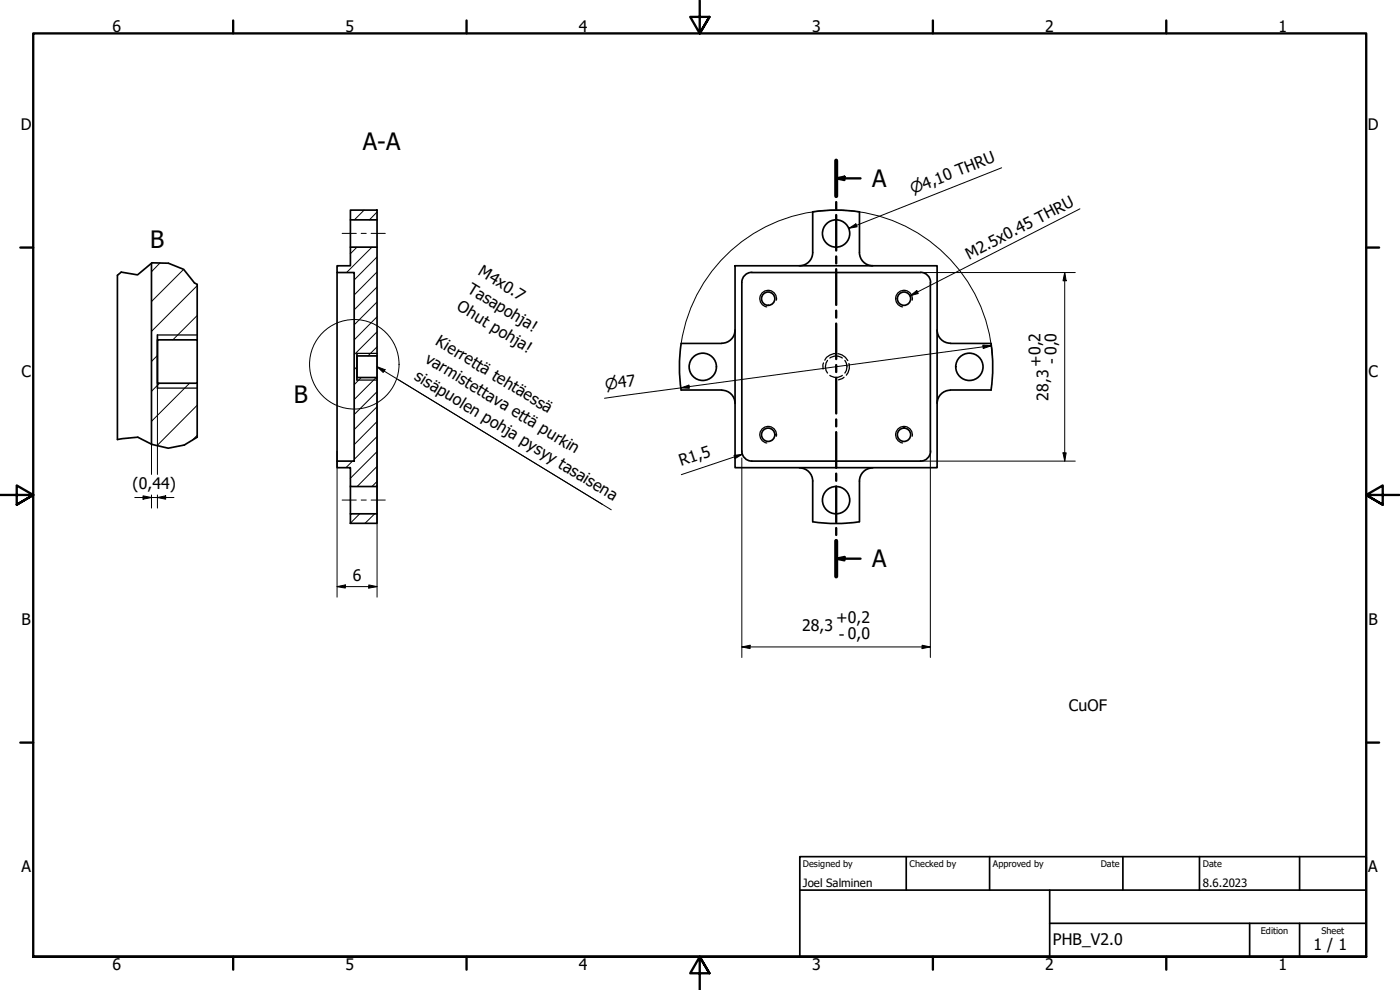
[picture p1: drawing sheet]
<svg xmlns="http://www.w3.org/2000/svg" width="420mm" height="297mm" viewBox="0 0 420 297" stroke-linecap="round" stroke-linejoin="round" font-family="sans-serif">
<!-- layer: Hatch (ISO) -->
<g fill="none" stroke="#000" stroke-width=".3">
<path d="M48 78.9l-2.5 2.6M101.5 79.7l-.3 .4M107.1 74.2l-1.9 1.9M109.3 63l-2.9 3M111.6 74.2l-7.6 7.6M113.2 77.1l-6.9 6.9M113.2 63.6l-2.3 2.4M55.1 80.8l-9.6 9.7M59.2 94.7l-7.3 7.3M59.2 85.7l-13.7 13.7M113.2 99.6l-6.9 6.8M113.2 95l-6.9 7"/>
<path d="M113.2 90.6l-6.9 6.9M113.2 86.1l-6.9 6.8M113.2 81.6l-6.9 6.9M47.2 106.7l-1.7 1.7M47.9 115l-2.4 2.4M56.9 115l-11.4 11.4M107.1 110l-.8 .9M108.4 113.3l-2.1 2.1M112.9 113.3l-6.6 6.6M113.2 117.5l-6.9 6.9M113.2 104.1l-2.8 2.7M59.2 130.6l-1.4 1.4"/>
<path d="M59.2 121.6l-12.1 12.1M101.3 138.4l-.1 .1M105.8 138.4l-2 1.9M113.2 139.9l-6 6.1M113.2 135.5l-8 8M113.2 131l-6.9 6.8M113.2 126.5l-6.9 6.9M113.2 122l-6.9 6.9M107.9 154.2l-2.7 2.8M112.5 154.2l-3 2.8M113.2 144.4l-1.6 1.6"/>
</g>
<!-- layer: Hidden (ISO) -->
<path d="M247.1 108.9l-.1 .6v1.2M248.3 108.1a3.2 3.2 0 0 0 0 3.8M249 112.6a3.1 3.1 0 0 0 3.8 0M249 107.4a3.1 3.1 0 0 1 3.8 0M250.6 106.1a3.8 3.8 0 0 0-3.1 2M251.5 106.1l1.2 .4 1 .7 .7 1M253.3 113.2l-1.6 .8M253.6 108.1a3.2 3.2 0 0 1 0 3.8M254.8 109.1a3.7 3.7 0 0 1-.8 3.5" fill="none" stroke="#000" stroke-width=".38"/>
<!-- layer: Visible (ISO) -->
<g fill="none" stroke="#000" stroke-width=".51">
<path d="M45.5 79v54.3M105.2 74.2h8v32.6h-6.1v6.5h6.1v32.7h-8v-5.7h-4v-1.9h5.1v-56.6h-5.1v-2.1h4zM105.2 63h8v3h-8zM105.2 66v8.2M113.2 66v8.2M220.6 79.7h60.6v60.6h-60.6zM239.9 79.7a4 4 0 0 0 4-3.9v-12.3l1.2-.1a47 47 0 0 1 12.8 .2v12.1a4 4 0 0 0 4 4M35.2 82.6v49.3M59.2 85.3v16.7M101.2 81.8v56.6M220.6 99a4 4 0 0 1-4 4h-12.1M222.6 84.8v50.5a3 3 0 0 0 3 3.1h50.7a3 3 0 0 0 3-3.1"/>
<path d="M225.6 81.8h50.6M225.6 81.7a3 3 0 0 0-3 3M276.3 81.7a3 3 0 0 1 3 3M279.2 84.8v50.6M281.2 99a4 4 0 0 0 4 4M47.2 102h12v13h-12zM47.2 100.5v15.9M59.2 115v16.2M107.1 106v8M113.2 106.8v6.5M204.4 103.1a44.7 44.7 0 0 0 .1 13.9l12.1 .1a4 4 0 0 1 4 3.9M285.2 117.1a4 4 0 0 0-4 3.9"/>
<path d="M285.2 103h12.2M297.4 103.1a47 47 0 0 1 0 14l-12.2-.1M105.2 154.2h8v2.8h-8zM105.2 146v8.2M113.2 146v8.2M239.9 140.4a4 4 0 0 1 4 4v12.1M243.9 156.6a47 47 0 0 0 14 0M261.9 140.4a4 4 0 0 0-4 4v12.1"/>
<circle cx="250.9" cy="70.1" r="4.1"/>
<circle cx="230.5" cy="89.6" r="2"/>
<circle cx="271.3" cy="89.6" r="2"/>
<circle cx="210.9" cy="110.1" r="4.1"/>
<circle cx="290.9" cy="110.1" r="4.1"/>
<circle cx="230.5" cy="130.4" r="2"/>
<circle cx="271.3" cy="130.4" r="2"/>
<circle cx="250.9" cy="150.1" r="4.1"/>
</g>
<!-- layer: Visible Narrow (ISO) -->
<path d="M233 90.1a2.51 2.51 0 0 0-2-3 2.51 2.51 0 0 0-2.9 2.1 2.51 2.51 0 0 0 2 2.9M273.8 90.1a2.51 2.51 0 0 0-2.1-3 2.51 2.51 0 0 0-2.9 2.1 2.51 2.51 0 0 0 2.1 2.9M47.2 100.5h12M47.2 116.4h12M107.1 106h6.1M107.1 114h6.1M233 130.9a2.51 2.51 0 0 0-2-2.9 2.51 2.51 0 0 0-2.9 2 2.51 2.51 0 0 0 2 2.9M273.8 130.9a2.51 2.51 0 0 0-2.1-2.9 2.51 2.51 0 0 0-2.9 2 2.51 2.51 0 0 0 2.1 2.9" fill="none" stroke="#000" stroke-width=".38"/>
<!-- layer: Break Line (ISO) -->
<path d="M35.2 82.6l1.2-1 4.9 .9 4.3-3.6 4.9 .1 4.6 1.8 3.3 4.1 .8 .4M59.2 131.2l-3.9 2.3-4.8 1-4.9-1.2-4.3-2.1-6.1 .7" fill="none" stroke="#000" stroke-width=".51"/>
<!-- layer: Section Line (ISO) -->
<g fill="none" stroke="#000" stroke-width=".7">
<path d="M251 53.5l2.4-.5v1zM251 48.2v10.7M251 53.5h7.3M251 60.6v2.1M251 64.5v10.7M251 76.9v2.1M251 80.8v10.7M251 93.2v2.1M251 97.1v10.6M251 109.5v2.1M251 113.4v10.7M251 125.8v2.1"/>
<path d="M251 129.7v10.7M251 142.1v2.2M251 146v10.7M251 158.4v2.1M251 167.6l2.4-.5v1zM251 162.3v10.7M251 167.6h7.3"/>
</g>
<path d="M251 48.2v10.7M251 162.3v10.7" fill="none" stroke="#000" stroke-width="1.2"/>
<g fill="#000">
<path d="M251 53.5l2.4-.5v1z" fill-rule="evenodd"/>
<path d="M251 167.6l2.4-.5v1z" fill-rule="evenodd"/>
</g>
<!-- layer: Detail Boundary (ISO) -->
<circle cx="106.3" cy="109.3" r="13.4" fill="none" stroke="#000" stroke-width=".3"/>
<!-- layer: Border (ISO) -->
<g fill="none" stroke="#000" stroke-width=".7">
<path d="M70 6.1v3.9M140 6.1v3.9M210 0v10l-2.9-4.9h5.8l-2.9 4.9 2.9-4.9M280 6.1v3.9M350 6.1v3.9M6.1 74.3h3.9M410 74.3h3.9M0 148.5h10l-5-2.8v5.7l5-2.9-5 2.9M420 148.5h-10l5-2.8v5.7l-5-2.9 5 2.9M6.1 222.8h3.9M410 222.8h3.9M10 287.1v-277.1h400v277.1h-400h400"/>
<path d="M70 287.1v3.8M140 287.1v3.8M212.9 292l-2.9-4.9 2.9 4.9h-5.8l2.9-4.9v9.9M280 287.1v3.8M350 287.1v3.8"/>
</g>
<!-- layer: Title (ISO) -->
<path d="M240 257h170v30.1h-170zM272 257v10.1M297 257v10.1M337 257v10.1M360 257v10.1M390 257v10.1M240 267.1h170M315 277h95M315 267.1v20M375 277v10.1M390 277v10.1" fill="none" stroke="#000" stroke-width=".51"/>
<!-- layer: Symbol (ISO) -->
<path d="M300.6 50.3l-45.8 18.2M254.8 68.5l2.1-1.3 .3 .9zM324.1 62.7l-51 26.1M273.1 88.8l2-1.6 .5 .9zM113.2 110l2.4 .9-.6 .8zM113.2 110l67.6 41.4M119.5 113.9l64 39.1" fill="none" stroke="#000" stroke-width=".3"/>
<g fill="#000">
<path d="M254.8 68.5l2.1-1.3 .3 .9z" fill-rule="evenodd"/>
<path d="M273.1 88.8l2-1.6 .5 .9z" fill-rule="evenodd"/>
<path d="M113.2 110l2.4 .9-.6 .8z" fill-rule="evenodd"/>
</g>
<!-- layer: Centerline (ISO) -->
<path d="M102.7 70h4.2M108.4 70h1.5M111.4 70h4.2M102.7 150h4.2M108.4 150h1.5M111.4 150h4.2" fill="none" stroke="#000" stroke-width=".3"/>
<!-- layer: Dimension (ISO) -->
<g fill="none" stroke="#000" stroke-width=".3">
<path d="M276.2 81.8h46.5M319.5 81.8l.5 2.5h-1zM319.5 81.8v56.6M47.2 116.4v26M113.2 106.8v43.2M204.3 116.4l2.5-.8 .1 .9zM204.4 103.1a47 47 0 0 1 48.5-40 47 47 0 0 1 44.9 43.8M295 103.6l2.5 .1-2.4 .9zM297.5 103.7l-116.1 15.8M45.5 133.3v9.1M101.2 135.4v43.8M220.3 136.6l2.5-.3-2.2 1.3z"/>
<path d="M222.6 135.4v.7M222.6 137.4v59.9M222.8 136.3l-18.3 6.1M276.2 138.4h46.5M279.2 135.4v61.9M319 135.9h1l-.5 2.5zM40.4 149.3h11.8M42.9 148.8l2.6 .5-2.6 .5zM45.5 148.5v3.9M47.2 149.3l2.5-.5v1zM47.2 148.5v3.9M113.2 150.2v29"/>
<path d="M101.2 176l2.4-.5v1zM101.2 176h12M110.7 175.5l2.5 .5-2.5 .5zM222.6 194.1l2.5-.5v1zM222.6 194.1h56.6M276.7 193.6l2.5 .5-2.5 .5z"/>
</g>
<g fill="#000">
<path d="M319.5 81.8l.5 2.5h-1z" fill-rule="evenodd"/>
<path d="M204.3 116.4l2.5-.8 .1 .9z" fill-rule="evenodd"/>
<path d="M295 103.6l2.5 .1-2.4 .9z" fill-rule="evenodd"/>
<path d="M220.3 136.6l2.5-.3-2.2 1.3z" fill-rule="evenodd"/>
<path d="M319 135.9h1l-.5 2.5z" fill-rule="evenodd"/>
<path d="M42.9 148.8l2.6 .5-2.6 .5z" fill-rule="evenodd"/>
<path d="M47.2 149.3l2.5-.5v1z" fill-rule="evenodd"/>
<path d="M101.2 176l2.4-.5v1z" fill-rule="evenodd"/>
<path d="M110.7 175.5l2.5 .5-2.5 .5z" fill-rule="evenodd"/>
<path d="M222.6 194.1l2.5-.5v1z" fill-rule="evenodd"/>
<path d="M276.7 193.6l2.5 .5-2.5 .5z" fill-rule="evenodd"/>
</g>
<g font-size="7.2">
<text x="108.9" y="44.9">A-A</text>
<text x="261.7" y="56.1">A</text>
<text x="45.1" y="74.3">B</text>
<text x="88.1" y="120.9">B</text>
<text x="261.7" y="170.2">A</text>
</g>
<g font-size="4.8">
<text x="33.7" y="9.6">6</text>
<text x="103.7" y="9.6">5</text>
<text x="173.7" y="9.6">4</text>
<text x="243.7" y="9.6">3</text>
<text x="313.7" y="9.6">2</text>
<text x="383.7" y="9.6">1</text>
<text x="6.2" y="38.9">D</text>
<text x="410.5" y="38.9">D</text>
<text x="290.8" y="77.9" transform="rotate(-27 290.8 77.9)">M2.5x0.45 THRU</text>
<text x="143.2" y="82.3" transform="rotate(31 143.2 82.3)">M4x0.7</text>
<text x="140" y="87.6" transform="rotate(31 140 87.6)">Tasapohja!</text>
<text x="136.8" y="92.8" transform="rotate(31 136.8 92.8)">Ohut pohja!</text>
<text x="130.4" y="103.3" transform="rotate(31 130.4 103.3)">Kierrettä tehtäessä</text>
<text x="6.4" y="113.1">C</text>
<text x="124.1" y="113.7" transform="rotate(31 124.1 113.7)">sisäpuolen pohja pysyy tasaisena</text>
<text x="127.3" y="108.5" transform="rotate(31 127.3 108.5)">varmistettava että purkin</text>
<text x="312.4" y="110" transform="rotate(-90 312.4 110)">+0,2</text>
<text x="317.3" y="109.1" transform="rotate(-90 317.3 109.1)">- 0,0</text>
<text x="410.7" y="113.1">C</text>
<text x="314.7" y="120.3" transform="rotate(-90 314.7 120.3)">28,3</text>
<text x="204.5" y="139.9" transform="rotate(-19 204.5 139.9)">R1,5</text>
<text x="39.8" y="146.8">(0,44)</text>
<text x="105.9" y="174.4">6</text>
<text x="6.4" y="187.4">B</text>
<text x="240.7" y="189.3">28,3</text>
<text x="251" y="187">+0,2</text>
<text x="251.8" y="191.9">- 0,0</text>
<text x="410.7" y="187.4">B</text>
<text x="320.7" y="213.4">CuOF</text>
<text x="6.4" y="261.7">A</text>
<text x="410.7" y="261.7">A</text>
<text x="316" y="283.4">PHB_V2.0</text>
<text x="394.2" y="285">1 / 1</text>
<text x="33.7" y="290.9">6</text>
<text x="103.7" y="290.9">5</text>
<text x="173.7" y="290.9">4</text>
<text x="243.7" y="290.9">3</text>
<text x="313.7" y="290.9">2</text>
<text x="383.7" y="290.9">1</text>
</g>
<g font-size="4.6">
<text x="273.9" y="58.3" transform="rotate(-22 273.9 58.3)">⌀4,10 THRU</text>
<text x="181.9" y="117" transform="rotate(-8 181.9 117)">⌀47</text>
</g>
<g font-size="3.4">
<text x="241" y="266">Joel Salminen</text>
<text x="361" y="266">8.6.2023</text>
</g>
<g font-size="2.7">
<text x="241" y="260.1">Designed by</text>
<text x="273" y="260.1">Checked by</text>
<text x="298" y="260.1">Approved by</text>
<text x="330.3" y="260">Date</text>
<text x="361" y="260">Date</text>
<text x="378.4" y="280.1">Edition</text>
<text x="396.6" y="280.1">Sheet</text>
</g>
</svg>
